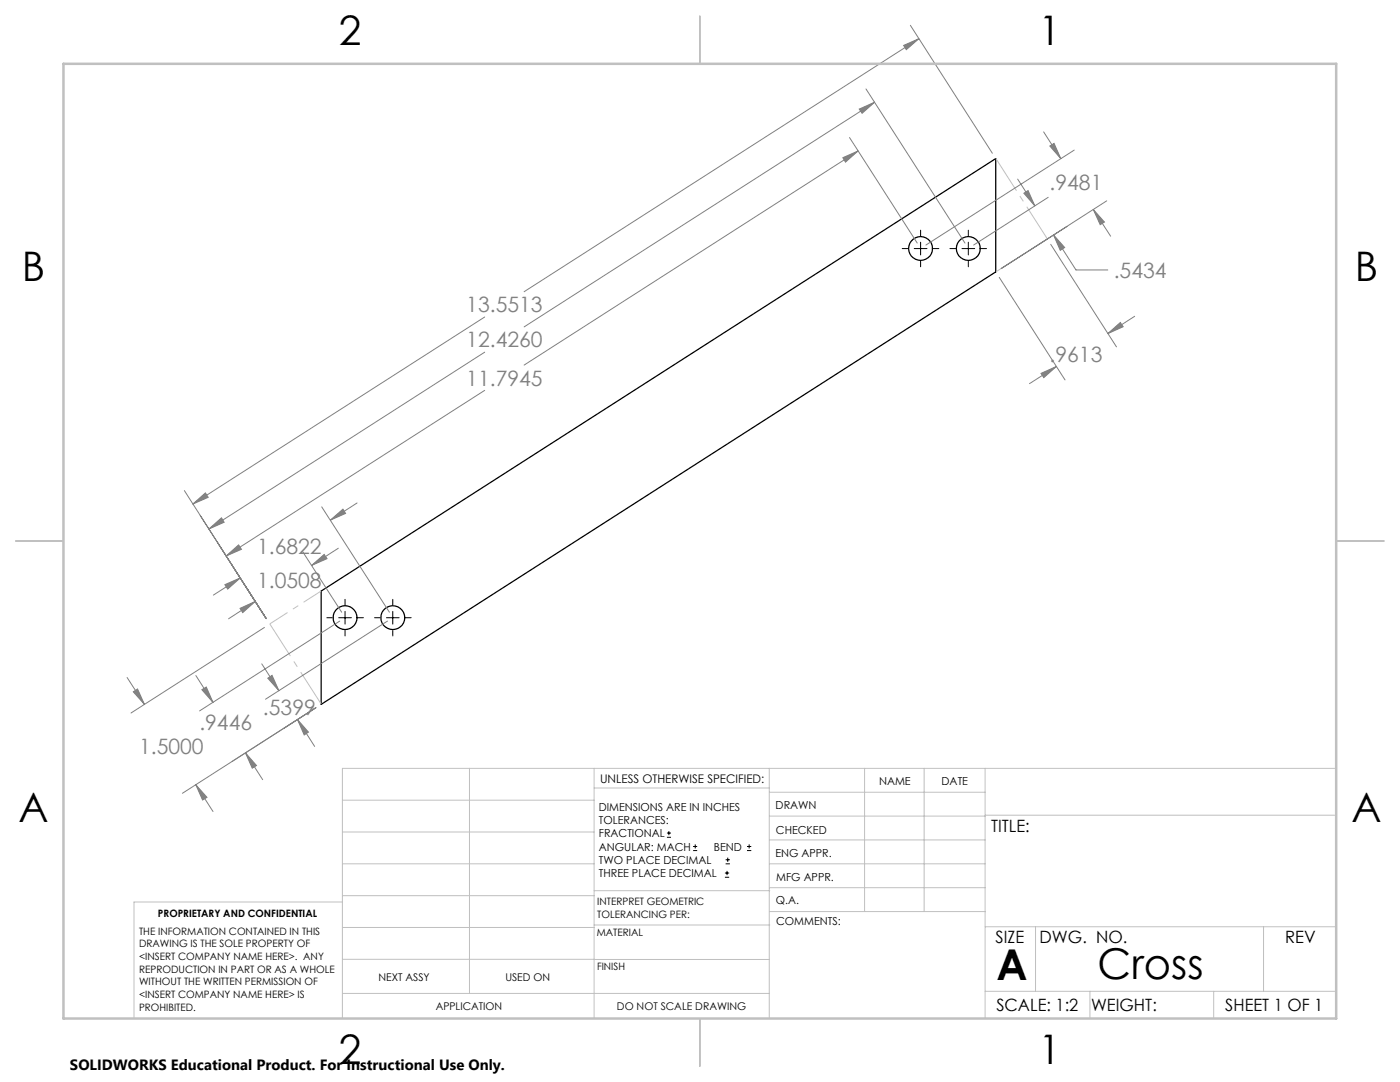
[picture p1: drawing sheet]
<svg xmlns="http://www.w3.org/2000/svg" width="279mm" height="216mm" viewBox="0 0 279 216" stroke-linecap="round" stroke-linejoin="round" font-family="sans-serif">
<g fill="none" stroke="#000" stroke-width=".25">
<path d="M64.1 117.9l134.6-86.3v22.7l-134.6 86.2z"/>
<circle cx="183.7" cy="49.6" r="2.37"/>
<circle cx="193.2" cy="49.6" r="2.37"/>
<circle cx="68.9" cy="123.2" r="2.38"/>
<circle cx="78.4" cy="123.2" r="2.38"/>
</g>
<g fill="none" stroke="#000" stroke-width=".2">
<path d="M180.1 49.6h1.1M182.5 49.6h2.5M183.7 45.9v1.2M183.7 48.3v2.6M183.7 52.1v1.1M186.3 49.6h1.1M189.6 49.6h1.1M192 49.6h2.5M193.3 45.9v1.2M193.3 48.3v2.6M193.3 52.1v1.1M195.8 49.6h1.1"/>
<path d="M68.9 119.6v1.1M78.4 119.6v1.1M65.2 123.3h1.1M67.6 123.3h2.5M68.9 122v2.5M68.9 125.8v1.1M71.4 123.3h1.1M74.8 123.3h1M77.1 123.3h2.6M78.4 122v2.5M78.4 125.8v1.1M80.9 123.3h1.2"/>
<path d="M133.1 167.1h.8M133.1 166.2h.8M133.5 165.8v.9M138.3 169.7h.8M138.3 168.9h.8M138.7 168.5v.8M144.7 175h.8M144.7 174.2h.8M144.8 172.4h.9M144.8 171.6h.9M145.1 173.8v.8M145.2 171.1v.9"/>
<path d="M149.1 169.7h.8M149.1 168.9h.8M149.5 168.5v.8"/>
</g>
<g fill="none" stroke="#808080" stroke-width=".2">
<path d="M172.8 17.7l19.8 30.8M180.3 9.1l3.1-1.4-2.5 2.2zM181.7 5l16.3 25.6M183.4 7.7l-78.8 50.5M168.2 31.5l3-1.4-2.5 2.2zM169.5 27.4l13.6 21.1M171.2 30.1l-66.6 42.7M171.5 21.8l3.1-1.4-2.6 2.2zM174.6 20.4l-70 44.8M203.1 35.7l3.4 5.4M204.3 38.6l.9-.6 1.3 3.1zM208.3 26.3l3.4 5.3"/>
<path d="M209.2 39.4l-14.9 9.5M209.5 29.1l.9-.5 1.3 3zM214.4 30l-29.6 18.9M199.4 55.4l13.1 20.4M209.7 48.8l13.1 20.4M210.3 46.9l4.4 7h6.4M210.3 46.9l2.2 2.5-.9 .6zM218.2 41.8l3.5 5.3M218.2 41.8l2.2 2.5-.8 .5zM220.9 40.1l-21.1 13.5M96.7 63.3l-58.2 37.3M96.7 77.9l-51.6 33"/>
<path d="M96.7 70.3l-55 35.3M207.8 74.5l3-1.4-2.5 2.3zM210.8 73.1l-5.3 3.5M221.1 66.6l2.5-2.3 .6 .9zM226.4 63.1l-5.3 3.5M36.8 97.9l16.3 25.5-6.9-10.8M38.5 100.6l2.5-2.2 .6 .8zM41.7 105.6l2.5-2.3 .5 .9zM44.9 116.7l3-1.4-2.5 2.2zM45.1 110.9l2.5-2.2 .6 .9zM47.9 115.3l-5.3 3.4M60.5 110.2l7.7 12"/>
<path d="M62.2 112.8l2.5-2.2 .6 .9zM64.2 101.1l13.5 21.1M65.9 103.8l2.5-2.2 .6 .8zM67.5 109.4l-5.3 3.4M71.3 100.4l-5.4 3.4M25.4 135.2l3.4 5.3M26.6 138l.8-.5 1.4 3zM39.1 134.8l3.4 5.4M40.3 137.6l.9-.5 1.3 3.1zM47.9 121.4l3-1.4-2.5 2.2zM50.9 120l-5.3 3.5M52.2 132.5l3.5 5.3"/>
<path d="M52.8 125.2l-26.7 17.1M53.4 135.3l.9-.5 1.4 3zM67.8 123.9l-28 18M77.3 123.9l-24.3 15.6M39.1 156.6l2.2 2.5-.9 .5zM39.1 156.6l3.4 5.3M49 150.2l2.2 2.6-.9 .5zM49 150.2l3.4 5.4M56.7 145.3l6.3-4.1-26.6 17.1M59.4 143.6l2.2 2.5-.9 .5zM59.4 143.6l3.4 5.3"/>
</g>
<path d="M209 47.7l-10.3-16.1M64.1 140.5l-10.3-16" fill="none" stroke="#c0c0c0" stroke-width=".2" stroke-dasharray="15.2 1.3 1.3 1.3" stroke-dashoffset="7.6" stroke-linecap="butt"/>
<path d="M198.7 54.3l10.3-6.6M53.8 124.5l10.3-6.6" fill="none" stroke="#c0c0c0" stroke-width=".2" stroke-dasharray="15.2 1.3 1.3 1.3" stroke-dashoffset="11" stroke-linecap="butt"/>
<g fill="none" stroke="#c0c0c0" stroke-width=".2">
<path d="M68.3 159.7h50.3M93.7 153.3v44.9M118.6 153.3v49.9M118.6 157.2h34.9M153.5 153.3v49.9M153.5 158.1h43.1M172.5 153.3v28.6M184.4 153.3v28.6M196.6 153.3v49.9M266.7 153.3h-198.4v49.9M68.3 178.7h50.3M68.3 172.4h50.3"/>
<path d="M68.3 166h50.3M68.3 180h-41.6v23.2M118.6 177.7h35M153.5 167.6h43.1M153.5 162.8h43.1M153.5 172.4h43.1M153.5 177.1h43.1M196.6 162.7h70.1M68.3 198.2h85.2M68.3 191.4l85.2 .1M68.3 185.1h50.3M118.6 184.6h35"/>
<path d="M153.6 181.9h43M196.6 197.8h70.1M196.6 184.9h70.1M206.7 184.9v12.9M217.5 197.8v5.4M242.2 197.8v5.4M252.2 184.9v12.9"/>
</g>
<path d="M139.7 3.2v9.5M3.1 107.9h9.6M266.7 107.9h9.5M139.7 203.2v9.6" fill="none" stroke="#c0c0c0" stroke-width=".25"/>
<path d="M12.7 12.7h254v190.5h-254z" fill="none" stroke="#c0c0c0" stroke-width=".5"/>
<g fill="#808080">
<path d="M49 150.2l2.2 2.6-.9 .5zM40.3 137.6l.9-.5 1.3 3.1zM59.4 143.6l2.2 2.5-.9 .5zM53.4 135.3l.9-.5 1.4 3zM210.3 46.9l2.2 2.5-.9 .6zM204.3 38.6l.9-.6 1.3 3.1zM218.2 41.8l2.2 2.5-.8 .5zM209.5 29.1l.9-.5 1.3 3z"/>
<path d="M38.5 100.6l2.5-2.2 .6 .8zM180.3 9.1l3.1-1.4-2.5 2.2zM62.2 112.8l2.5-2.2 .6 .9zM47.9 121.4l3-1.4-2.5 2.2zM65.9 103.8l2.5-2.2 .6 .8zM44.9 116.7l3-1.4-2.5 2.2zM168.2 31.5l3-1.4-2.5 2.2zM45.1 110.9l2.5-2.2 .6 .9zM171.5 21.8l3.1-1.4-2.6 2.2zM41.7 105.6l2.5-2.3 .5 .9zM207.8 74.5l3-1.4-2.5 2.3zM221.1 66.6l2.5-2.3 .6 .9zM39.1 156.6l2.2 2.5-.9 .5zM26.6 138l.8-.5 1.4 3z"/>
</g>
<g font-size="8.5">
<text x="198.9" y="195.5">A</text>
<text x="219" y="195.4">Cross</text>
</g>
<g font-size="8.1">
<text x="67.6" y="8.9">2</text>
<text x="207.3" y="8.9">1</text>
<text x="4.4" y="56.2">B</text>
<text x="270.4" y="56.2">B</text>
<text x="3.7" y="164.1">A</text>
<text x="269.7" y="164.1">A</text>
<text x="67.6" y="212.4">2</text>
<text x="207.3" y="212.4">1</text>
</g>
<g font-size="4.2" fill="#808080">
<text x="209.5" y="37.9">.9481</text>
<text x="222.3" y="55.4">.5434</text>
<text x="93.1" y="62.3">13.5513</text>
<text x="93.1" y="69.3">12.4260</text>
<text x="93.1" y="76.9">11.7945</text>
<text x="209.5" y="72.2">.9613</text>
<text x="51.3" y="110.6">1.6822</text>
<text x="51.3" y="117.3">1.0508</text>
<text x="52.5" y="142.6">.5399</text>
<text x="39.8" y="145.7">.9446</text>
<text x="27.8" y="150.5">1.5000</text>
</g>
<g font-size="3.4">
<text x="197.8" y="166">TITLE:</text>
<text x="198.7" y="188.1">SIZE</text>
<text x="207.5" y="188.1">DWG. NO.</text>
<text x="256.5" y="188.2">REV</text>
<text x="198.8" y="201.7">SCALE: 1:2</text>
<text x="217.7" y="201.8">WEIGHT:</text>
<text x="244.5" y="201.7">SHEET 1 OF 1</text>
</g>
<text font-size="3" x="14" y="213.5">SOLIDWORKS Educational Product. For Instructional Use Only.</text>
<text font-size="2.4" x="119.8" y="156.2">UNLESS OTHERWISE SPECIFIED:</text>
<g font-size="2.2">
<text x="119.5" y="161.8">DIMENSIONS ARE IN INCHES</text>
<text x="154.8" y="161.4">DRAWN</text>
<text x="175.4" y="156.6">NAME</text>
<text x="187.9" y="156.7">DATE</text>
<text x="119.5" y="164.4">TOLERANCES:</text>
<text x="119.5" y="167.1">FRACTIONAL</text>
<text x="154.9" y="166.3">CHECKED</text>
<text x="119.5" y="169.7">ANGULAR: MACH</text>
<text x="119.5" y="172.4">TWO PLACE DECIMAL</text>
<text x="142.5" y="169.7">BEND</text>
<text x="154.8" y="171">ENG APPR.</text>
<text x="119.5" y="175">THREE PLACE DECIMAL</text>
<text x="154.9" y="175.7">MFG APPR.</text>
<text x="154.9" y="180.4">Q.A.</text>
<text x="154.9" y="184.6">COMMENTS:</text>
</g>
<g font-size="2.1">
<text x="75.5" y="195.7">NEXT ASSY</text>
<text x="100.9" y="195.7">USED ON</text>
<text x="86.9" y="201.5">APPLICATION</text>
<text x="123.1" y="201.6">DO NOT SCALE DRAWING</text>
</g>
<g font-size="2">
<text x="31.5" y="182.9">PROPRIETARY AND CONFIDENTIAL</text>
<text x="119.2" y="180.6">INTERPRET GEOMETRIC</text>
<text x="119.2" y="183.1">TOLERANCING PER:</text>
<text x="27.8" y="186.5">THE INFORMATION CONTAINED IN THIS</text>
<text x="27.8" y="189">DRAWING IS THE SOLE PROPERTY OF</text>
<text x="27.8" y="191.6">&lt;INSERT COMPANY NAME HERE&gt;. ANY</text>
<text x="119.1" y="186.7">MATERIAL</text>
<text x="27.8" y="194.1">REPRODUCTION IN PART OR AS A WHOLE</text>
<text x="27.8" y="196.6">WITHOUT THE WRITTEN PERMISSION OF</text>
<text x="119.1" y="193.5">FINISH</text>
<text x="27.8" y="199.1">&lt;INSERT COMPANY NAME HERE&gt; IS</text>
<text x="27.8" y="201.7">PROHIBITED.</text>
</g>
</svg>
